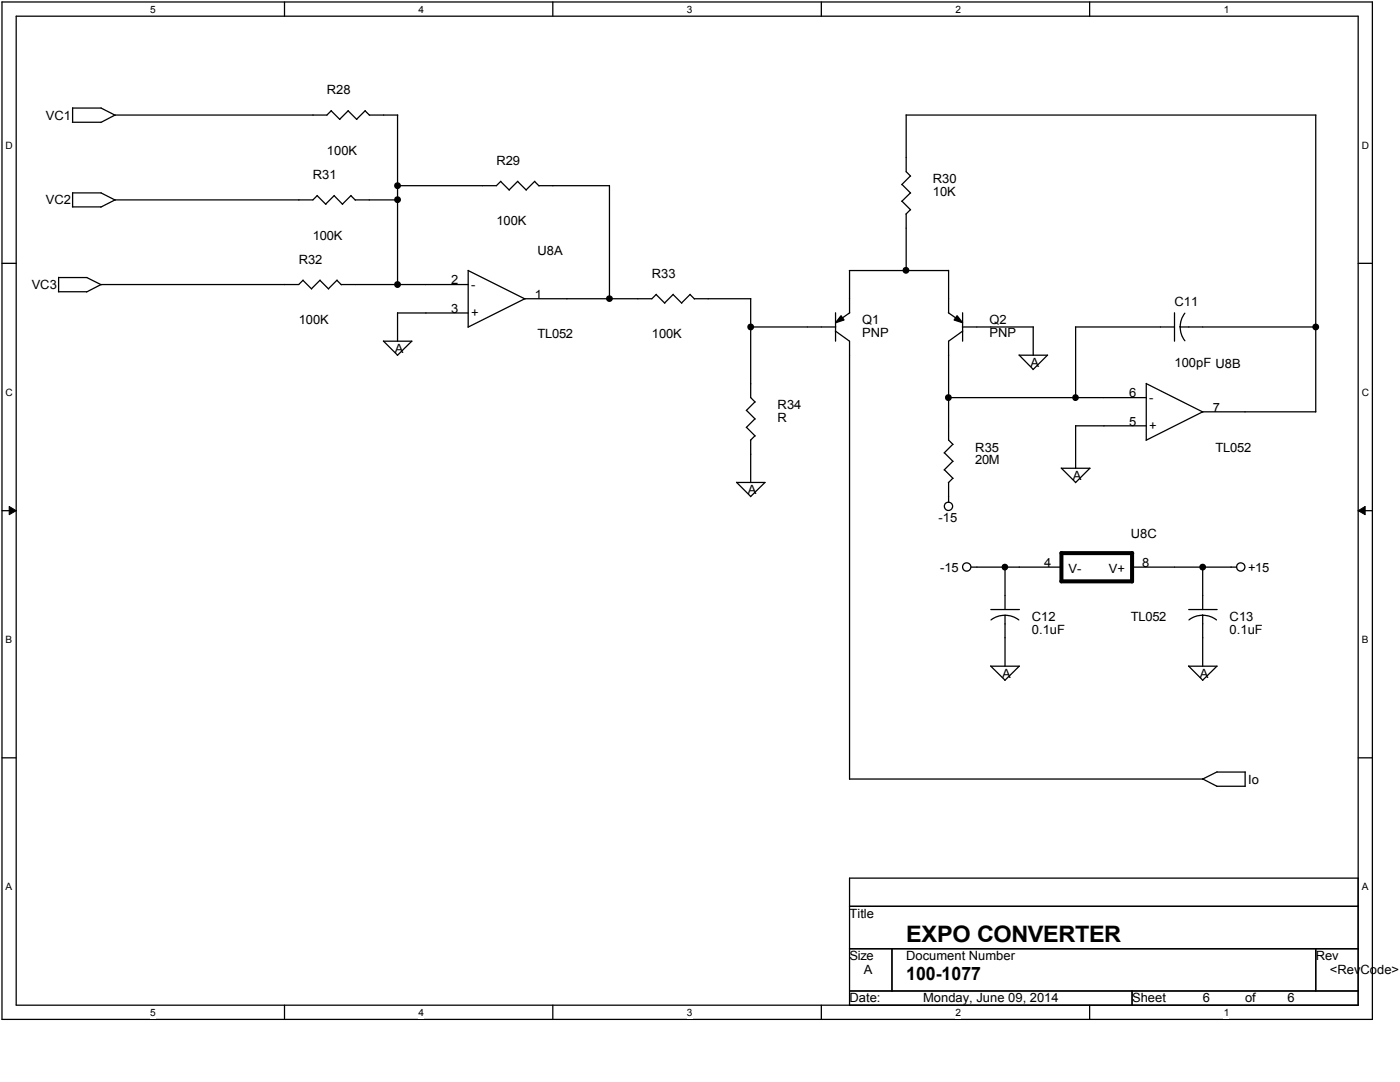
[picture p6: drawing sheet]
<svg xmlns="http://www.w3.org/2000/svg" width="279mm" height="216mm" viewBox="0 0 279 216" stroke-linecap="round" stroke-linejoin="round" font-family="sans-serif">
<path d="M.4 .4h273.5v203h-273.5zM3.2 3.2h267.9v197.4h-267.9z" fill="none" stroke="#000" stroke-width=".25"/>
<g fill="#fff">
<path d="M30 .7h1.1v2.3h-1.1z"/>
<path d="M30 200.9h1.1v2.3h-1.1z"/>
</g>
<path d="M56.8 .4v2.8M56.8 200.6v2.8" fill="none" stroke="#000" stroke-width=".25"/>
<g fill="#fff">
<path d="M83.5 .7h1.1v2.3h-1.1z"/>
<path d="M83.5 200.9h1.1v2.3h-1.1z"/>
</g>
<path d="M110.3 .4v2.8M110.3 200.6v2.8" fill="none" stroke="#000" stroke-width=".25"/>
<g fill="#fff">
<path d="M137.1 .7h1.1v2.3h-1.1z"/>
<path d="M137.1 200.9h1.1v2.3h-1.1z"/>
</g>
<path d="M163.9 .4v2.8M163.9 200.6v2.8" fill="none" stroke="#000" stroke-width=".25"/>
<g fill="#fff">
<path d="M190.7 .7h1.1v2.3h-1.1z"/>
<path d="M190.7 200.9h1.1v2.3h-1.1z"/>
</g>
<path d="M217.5 .4v2.8M217.5 200.6v2.8" fill="none" stroke="#000" stroke-width=".25"/>
<g fill="#fff">
<path d="M244.2 .7h1.1v2.3h-1.1z"/>
<path d="M244.2 200.9h1.1v2.3h-1.1z"/>
<path d="M1.1 27.9h1.5v2.2h-1.5z"/>
<path d="M271.8 27.9h1.4v2.2h-1.4z"/>
<path d="M1.1 77.2h1.5v2.2h-1.5z"/>
<path d="M271.8 77.2h1.4v2.2h-1.4z"/>
</g>
<path d="M.4 52.5h2.8M271.1 52.5h2.8" fill="none" stroke="#000" stroke-width=".25"/>
<g fill="#fff">
<path d="M1.1 126.5h1.3v2.3h-1.3z"/>
<path d="M271.8 126.5h1.3v2.3h-1.3z"/>
</g>
<path d="M.4 101.9h2.8M271.1 101.9h2.8" fill="none" stroke="#000" stroke-width=".25"/>
<path d="M1.8 101.1l1.4 .8-1.4 .8zM271.1 101.9l1.3-.8v1.6z" fill="#000"/>
<path d="M1.8 101.1l1.4 .8-1.4 .8zM271.1 101.9l1.3-.8v1.6z" fill="none" stroke="#000" stroke-width=".2"/>
<g fill="#fff">
<path d="M1.1 175.9h1.3v2.2h-1.3z"/>
<path d="M271.8 175.9h1.3v2.2h-1.3z"/>
</g>
<g fill="none" stroke="#000" stroke-width=".25">
<path d="M14.5 21.6h5.7M14.5 21.5l-.1 2.9h5.8M20.2 21.6l2.8 1.4M20.2 38.5l2.8 1.4M20.2 38.5l-5.7-.1v2.9h5.7M63.3 39l1.7 1.8M63.3 39l-.8 .9h-39.5l-2.9 1.4M66.1 22.1l1.7 1.7M66.1 22.1l-.9 .9h-42.2l-2.9 1.4M66.7 39l1.7 1.8M66.7 39l-1.7 1.7M69.5 22.1l1.7 1.7"/>
<path d="M69.5 22.1l-1.7 1.7M70 39l.9 .9M70.1 39l-1.8 1.7M70.9 39.9h8.5M72.9 22.1l.9 .9M72.9 22.1l-1.7 1.7M73.7 23h5.7M79.3 23v33.8M99.9 36.2l1.7 1.7M100 36.2l-.9 .9h-19.8M103.3 36.2l1.7 1.7M103.3 36.2l-1.7 1.7"/>
<path d="M106.7 36.2l.9 .9M106.7 36.2l-1.7 1.7M107.5 37.1h14.1M121.6 37v22.6M180 36.8l1.7 1.7M180.8 22.9v11.4l.9 .8M180.8 23h81.8M181.7 35.1l-1.7 1.7M181.7 38.5l-1.7 1.7M262.6 23v59.2M11.7 55.4h5.7M11.7 55.3v2.9h5.6"/>
<path d="M17.3 55.4l2.9 1.4M60.5 55.9l1.7 1.8M60.5 55.9l-.9 .9h-39.4l-2.9 1.5M63.8 55.9l1.8 1.8M63.9 55.9l-1.7 1.7M67.2 55.9l.9 .9M67.3 55.9l-1.8 1.7M68.1 56.8h25.3M93.4 53.9v11.3M93.4 54l11.4 5.7M130.9 58.8l1.8 1.7M131 58.7l-.9 .9h-25.4l-11.3 5.7"/>
<path d="M134.3 58.8l1.8 1.7M134.4 58.7l-1.8 1.8M137.7 58.8l.9 .9M137.8 58.7l-1.8 1.8M138.6 59.6h11.2M149.8 59.6v19.7l.9 .9M169.5 54h19.8M169.5 54v8.5M180 40.1l1.7 1.8M180.8 42.7v11.3M181.7 41.8l-.9 .9M189.3 53.9v8.6"/>
<path d="M76.5 68l2.8 2.9M76.5 68.1h5.7M79.3 62.5h14.1M79.3 62.4v5.7M82.2 68.1l-2.9 2.8M149.8 65.2h17M166.7 66l2.8 2.1v87.4M166.8 62.4v5.7M167.9 63l.5 .8-1.6 .6zM169.6 62.4l-2.8 2M189.3 62.4l2.8 2M189.3 79.3h39.5"/>
<path d="M191 63l1.1 1.4-1.7-.6zM192.1 65.2h14.1M192.1 62.4v5.7M192.1 66l-2.8 2.1v19.7l.9 .9M203.4 70.8l2.8 2.9M203.4 70.9h5.7M206.2 65.2v5.7M209 70.9l-2.8 2.9M214.6 65.2h19.8M214.7 65.2v14.2M228.8 76.5v11.3M228.8 76.5l11.3 5.7"/>
<path d="M234.4 62.4v5.7M235.5 65.2l.3 1.5 .7 1.3M235.5 65.2h27.1M236.5 62.5l-.7 1.3-.3 1.4M147 96.2l2.8 2.9M147 96.3h5.7M149 81.9l1.7 1.7M149 85.3l1.7 1.7M149.8 87.8v8.5M150.7 80.2l-1.8 1.7M150.7 83.6l-1.8 1.7M150.7 87l-.9 .8"/>
<path d="M152.7 96.3l-2.9 2.8M188.5 90.3l1.7 1.8M188.5 93.7l1.7 1.8M190.2 95.4l-.9 .9v3.9M190.2 88.7l-1.8 1.7M190.2 92l-1.8 1.8M211.8 93.4l2.9 2.9M211.8 93.4h5.7M214.7 85h14.1M214.7 84.9v8.5M217.5 93.4l-2.9 2.9M262.6 82.2h-22.6l-11.3 5.6"/>
<path d="M193.8 113.2h18M200.6 113.1v8.5M225.9 113.2h20.9M240 113.1v8.5M197.7 132.9l2.9 2.8M197.7 132.9h5.8M197.7 121.6h5.8M200.6 122.8l1.4 .2 1.3 .7M200.6 122.8l-1.5 .2-1.3 .7M200.6 122.8v10.1M203.4 132.9l-2.9 2.9M237.2 132.9l2.8 2.8"/>
<path d="M237.2 132.9h5.7l-2.9 2.9M237.2 121.6h5.7M240 122.8l1.5 .2 1.3 .7M240 122.8l-1.4 .2-1.3 .7M240 122.8v10.1M.4 151.2h2.8M169.5 155.4h70.6M240 155.4l2.9 1.5M242.9 154.1h5.6M242.9 154l-2.9 1.4M248.5 154.1v2.8h-5.7M271.1 151.2h2.8"/>
<path d="M169.5 175.2h101.6v25.4h-101.6zM169.5 180.8h101.6M169.5 189.3h101.6M169.5 197.7h101.6M178 189.3v8.4M225.9 197.7v2.9M262.6 189.3v8.4"/>
<circle cx="79.3" cy="37" r=".56"/>
<circle cx="79.3" cy="39.8" r=".56"/>
<circle cx="79.3" cy="56.8" r=".56"/>
<circle cx="121.6" cy="59.6" r=".55"/>
<circle cx="180.8" cy="53.9" r=".56"/>
<circle cx="149.8" cy="65.2" r=".56"/>
<circle cx="189.3" cy="79.3" r=".56"/>
<circle cx="214.6" cy="79.3" r=".55"/>
<circle cx="262.6" cy="65.2" r=".56"/>
<circle cx="189.3" cy="101" r=".83"/>
<circle cx="192.9" cy="113.1" r=".83"/>
<circle cx="200.5" cy="113.2" r=".55"/>
<circle cx="240" cy="113.2" r=".56"/>
<circle cx="247.6" cy="113.1" r=".83"/>
</g>
<g fill="#000">
<path d="M167.9 63l.5 .8-1.6 .6zM191 63l1.1 1.4-1.7-.6z"/>
<circle cx="79.3" cy="37" r=".56"/>
<circle cx="79.3" cy="39.8" r=".56"/>
<circle cx="79.3" cy="56.8" r=".56"/>
<circle cx="121.6" cy="59.6" r=".55"/>
<circle cx="180.8" cy="53.9" r=".56"/>
<circle cx="149.8" cy="65.2" r=".56"/>
<circle cx="189.3" cy="79.3" r=".56"/>
<circle cx="214.6" cy="79.3" r=".55"/>
<circle cx="262.6" cy="65.2" r=".56"/>
<circle cx="200.5" cy="113.2" r=".55"/>
<circle cx="240" cy="113.2" r=".56"/>
</g>
<path d="M211.8 116h14.1M211.8 110.4h14.2M211.8 110.3v5.7M225.9 110.4v5.6" fill="none" stroke="#000" stroke-width=".8"/>
<text font-size="4.5" x="180.8" y="187.9">EXPO CONVERTER</text>
<text font-size="3.7" x="180.8" y="195.5">100-1077</text>
<g font-size="2.5">
<text x="9.2" y="23.8">VC1</text>
<text x="65.2" y="18.8">R28</text>
<text x="62.5" y="35.7">R31</text>
<text x="65.2" y="30.9">100K</text>
<text x="99.1" y="32.9">R29</text>
<text x="9.2" y="40.8">VC2</text>
<text x="186.2" y="36.5">R30</text>
<text x="186.2" y="39.1">10K</text>
<text x="62.5" y="47.8">100K</text>
<text x="99.1" y="45">100K</text>
<text x="59.6" y="52.6">R32</text>
<text x="107.3" y="50.9">U8A</text>
<text x="6.3" y="57.7">VC3</text>
<text x="90" y="56.7">2</text>
<text x="94" y="57.7">-</text>
<text x="106.7" y="59.6">1</text>
<text x="130.1" y="55.4">R33</text>
<text x="59.6" y="64.7">100K</text>
<text x="90" y="62.4">3</text>
<text x="94" y="63.3">+</text>
<text x="172.1" y="64.7">Q1</text>
<text x="197.5" y="64.7">Q2</text>
<text x="234.4" y="61.1">C11</text>
<text x="78.8" y="70.4">A</text>
<text x="107.3" y="67.5">TL052</text>
<text x="130.1" y="67.5">100K</text>
<text x="172.1" y="67.3">PNP</text>
<text x="197.5" y="67.3">PNP</text>
<text x="205.7" y="73.2">A</text>
<text x="234.4" y="73.2">100pF U8B</text>
<text x="155.2" y="81.6">R34</text>
<text x="225.3" y="79.3">6</text>
<text x="229.3" y="80.2">-</text>
<text x="242" y="82.1">7</text>
<text x="155.2" y="84.2">R</text>
<text x="225.3" y="84.9">5</text>
<text x="229.3" y="85.9">+</text>
<text x="194.6" y="90.1">R35</text>
<text x="194.6" y="92.6">20M</text>
<text x="214.1" y="95.7">A</text>
<text x="242.6" y="90.1">TL052</text>
<text x="149.3" y="98.6">A</text>
<text x="187.3" y="104.2">-15</text>
<text x="225.7" y="107.3">U8C</text>
<text x="208.4" y="113.1">4</text>
<text x="227.9" y="113.1">8</text>
<text x="187.6" y="114.1">-15</text>
<text x="213.2" y="114.3">V-</text>
<text x="221.3" y="114.3">V+</text>
<text x="249.1" y="114.1">+15</text>
<text x="205.9" y="123.9">C12</text>
<text x="225.7" y="123.9">TL052</text>
<text x="245.4" y="123.9">C13</text>
<text x="205.9" y="126.5">0.1uF</text>
<text x="245.4" y="126.5">0.1uF</text>
<text x="200" y="135.2">A</text>
<text x="239.5" y="135.2">A</text>
<text x="249.1" y="156.3">Io</text>
<text x="169.5" y="183.1">Title</text>
<text x="169.5" y="191.6">Size</text>
<text x="180.8" y="191.6">Document Number</text>
<text x="262.6" y="191.6">Rev</text>
<text x="172.4" y="194.4">A</text>
<text x="265.4" y="194.4">&lt;RevCode&gt;</text>
<text x="169.5" y="200">Date:</text>
<text x="184.2" y="200">Monday, June 09, 2014</text>
<text x="225.9" y="200">Sheet</text>
<text x="240" y="200">6</text>
<text x="248.5" y="200">of</text>
<text x="257" y="200">6</text>
</g>
<g font-size="2">
<text x="30" y="2.6">5</text>
<text x="83.5" y="2.6">4</text>
<text x="137.1" y="2.6">3</text>
<text x="190.7" y="2.6">2</text>
<text x="244.2" y="2.6">1</text>
<text x="1.1" y="29.7">D</text>
<text x="271.8" y="29.7">D</text>
<text x="1.1" y="79">C</text>
<text x="271.8" y="79">C</text>
<text x="1.1" y="128.4">B</text>
<text x="271.8" y="128.4">B</text>
<text x="1.1" y="177.7">A</text>
<text x="271.8" y="177.7">A</text>
<text x="30" y="202.7">5</text>
<text x="83.5" y="202.7">4</text>
<text x="137.1" y="202.7">3</text>
<text x="190.7" y="202.7">2</text>
<text x="244.2" y="202.7">1</text>
</g>
</svg>
